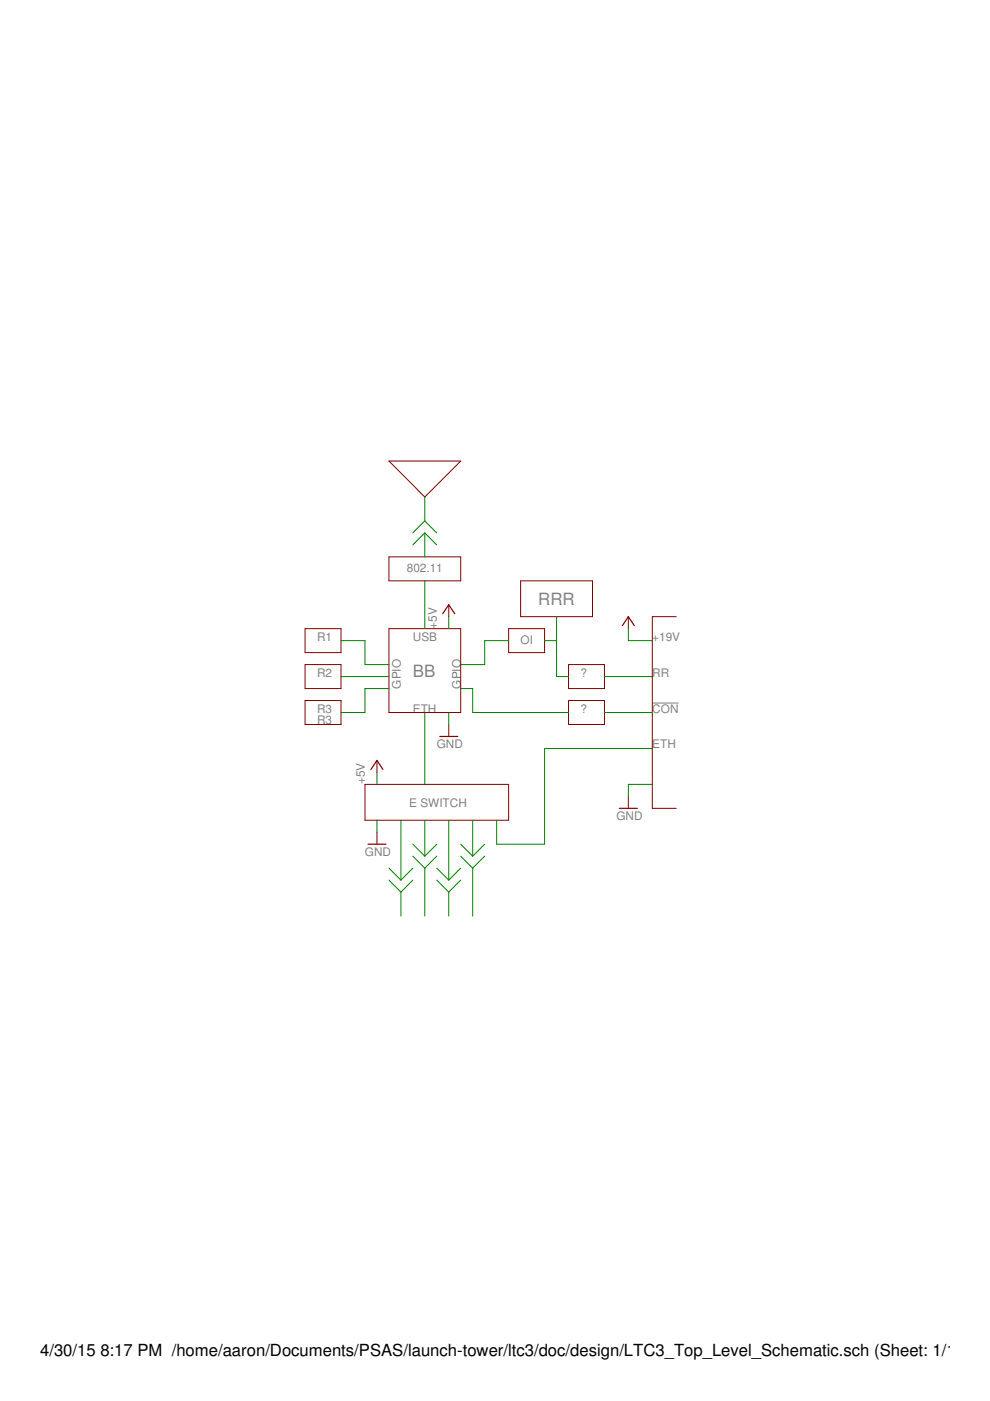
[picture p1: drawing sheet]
<svg xmlns="http://www.w3.org/2000/svg" width="210mm" height="297mm" viewBox="0 0 210 297" stroke-linecap="round" stroke-linejoin="round" font-family="sans-serif">
<path d="M138.3 149.1h5.5" fill="none" stroke="#808080" stroke-width=".21"/>
<g fill="none" stroke="#800000" stroke-width=".21">
<path d="M82.5 97.7h15.2l-7.6 7.7zM82.5 118.1h15.2v5h-15.2zM64.7 133.3h7.6v5.1h-7.6zM82.5 133.3h15.2v17.8h-15.2zM95.1 128.2v2.5M107.8 133.3h7.7v5.1h-7.7zM110.4 123.1h15.2v7.6h-15.2zM133.2 130.7v2.6M143.4 130.7h-5.1v40.7h5.1M64.7 140.9h7.6v5.1h-7.6zM64.7 148.5h7.6v5.1h-7.6zM95.1 153.6v2.5"/>
<path d="M120.5 140.9h7.7v5.1h-7.7zM120.5 148.5h7.7v5.1h-7.7zM77.4 166.3h30.4v7.6h-30.4zM79.9 161.2v2.6M79.9 176.4v2.6M133.2 168.8v2.6"/>
</g>
<path d="M93.9 130.1l1.2-1.9 1.3 1.9M132 132.7l1.2-2 1.3 2M93.2 156.1h3.8M78 179h3.8M78.7 163.1l1.2-1.9 1.3 1.9M131.3 171.4h3.8" fill="none" stroke="#800000" stroke-width=".25"/>
<g fill="none" stroke="#008000" stroke-width=".21">
<path d="M90.1 105.4v5M90.1 113v5.1M90.1 113l2.5 2.5M90.1 113l-2.6 2.5M90.1 110.4l-2.6 2.6M90.1 110.4l2.5 2.6M72.3 135.8h5.1v5.1h5.1M90.1 123.1v10.2M95.1 130.7v2.6M107.8 135.8h-5v5.1h-5.1M115.5 135.8h2.5M118 130.7v12.7h2.5"/>
<path d="M133.2 133.3v2.5h5.1M72.3 143.4h10.2M82.5 146h-5.1v5.1h-5.1M90.1 151.1v15.2M95.1 151.1v2.5M97.7 146h2.5v5.1h20.3M128.2 143.4h10.1M128.2 151.1h10.1M138.3 158.7h-22.8v20.3h-10.2v-5.1M79.9 163.8v2.5M79.9 173.9v2.5M85 173.9v12.7"/>
<path d="M87.5 179l2.6 2.5M90.1 173.9v7.6M92.6 179l-2.5 2.5M95.1 173.9v12.7M97.7 179l2.5 2.5M100.2 173.9v7.6M102.8 179l-2.6 2.5M138.3 166.3h-5.1v2.5M82.5 184.1l2.5 2.5M82.5 186.6l2.5 2.5M85 189.1v5.1M87.5 184.1l-2.5 2.5"/>
<path d="M87.5 186.6l-2.5 2.5M87.5 181.5l2.6 2.6M90.1 184.1v10.1M92.6 184.1l2.5 2.5M92.6 186.6l2.5 2.5M92.6 181.5l-2.5 2.6M95.1 189.1v5.1M97.7 184.1l-2.6 2.5M97.7 186.6l-2.6 2.5M97.7 181.5l2.5 2.6M100.2 184.1v10.1M102.8 181.5l-2.6 2.6"/>
</g>
<g font-size="3.6" fill="#808080">
<text x="114.1" y="128.2">RRR</text>
<text x="87.5" y="143.4">BB</text>
</g>
<g font-size="3.5">
<text x="8.5" y="287.5">4/30/15</text>
<text x="21.3" y="287.5">8:17 PM /home/aaron/Documents/PSAS/launch-tower/ltc3/doc/design/LTC3_Top_Level_Schematic.sch (Sheet: 1/1)</text>
</g>
<g font-size="2.5" fill="#808080">
<text x="86.3" y="121.4">802.11</text>
<text x="67.2" y="135.8">R1</text>
<text x="87.5" y="135.8">USB</text>
<text x="92.6" y="133.3" transform="rotate(-90 92.6 133.3)">+5V</text>
<text x="110.4" y="136.6">OI</text>
<text x="138.3" y="135.8">+19V</text>
<text x="67.2" y="143.4">R2</text>
<text x="123.1" y="143.4">?</text>
<text x="138.3" y="143.4">RR</text>
<text x="85" y="146" transform="rotate(-90 85 146)">GPIO</text>
<text x="97.7" y="146" transform="rotate(-90 97.7 146)">GPIO</text>
<text x="67.2" y="151.1">R3</text>
<text x="67.2" y="153.6">R3</text>
<text x="87.5" y="151.1">ETH</text>
<text x="123.1" y="151.1">?</text>
<text x="138.3" y="151.1">CON</text>
<text x="92.6" y="158.7">GND</text>
<text x="138.3" y="158.7">ETH</text>
<text x="77.4" y="166.3" transform="rotate(-90 77.4 166.3)">+5V</text>
<text x="86.8" y="171.1">E SWITCH</text>
<text x="130.7" y="173.9">GND</text>
<text x="77.4" y="181.5">GND</text>
</g>
</svg>
